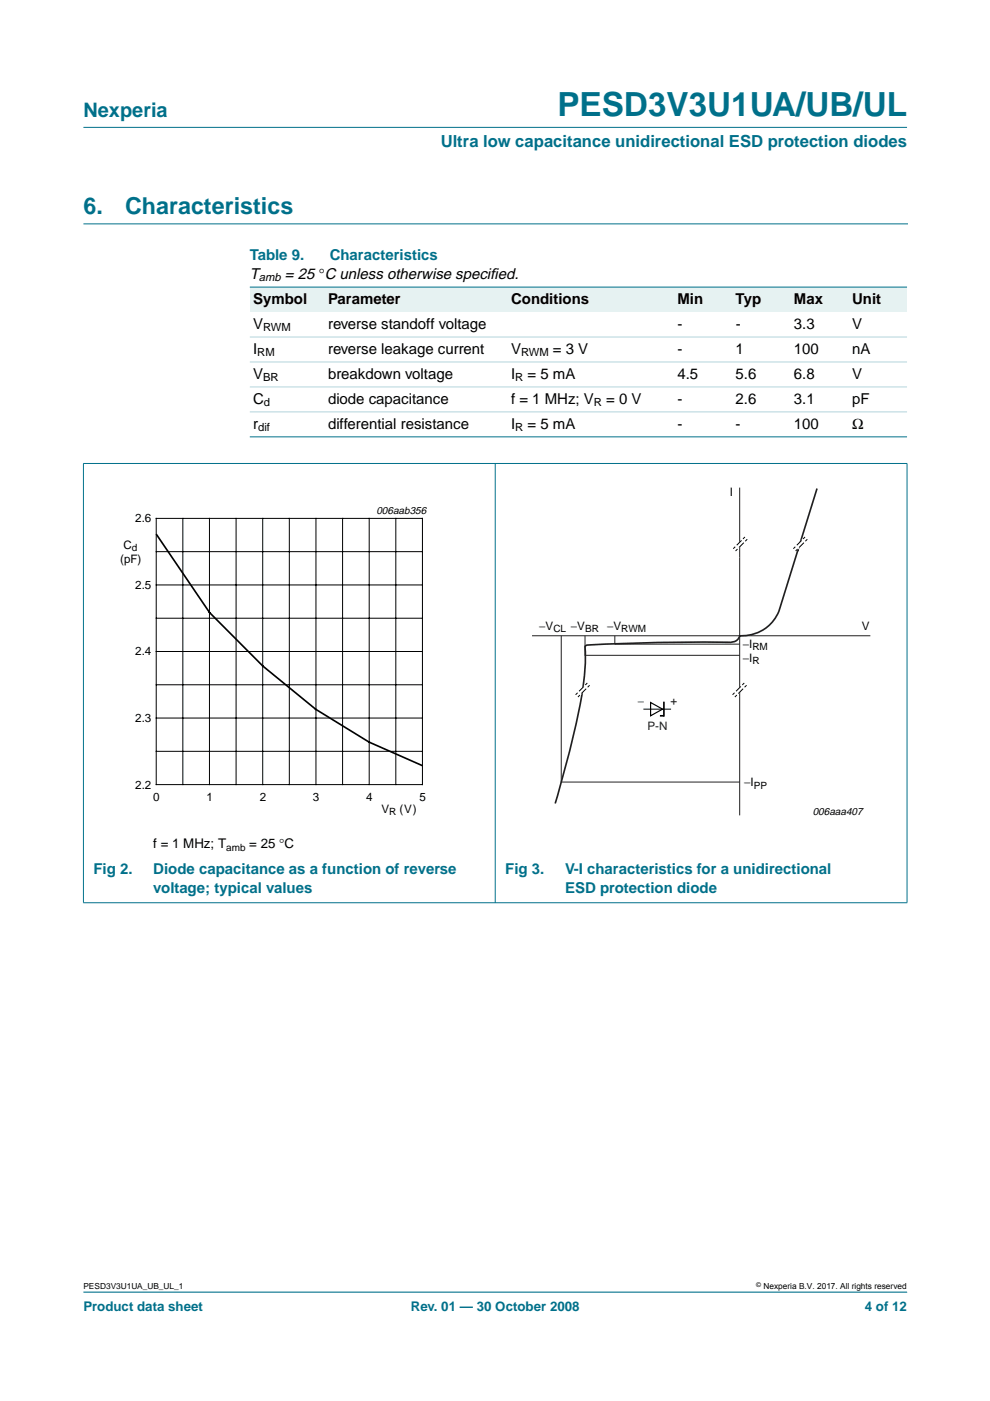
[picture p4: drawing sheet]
<svg xmlns="http://www.w3.org/2000/svg" width="210mm" height="297mm" viewBox="0 0 210 297" stroke-linecap="round" stroke-linejoin="round" font-family="sans-serif">
<path d="M17.7 47.5h174.7M192.3 273.9h-174.6" fill="none" stroke="#00708a" stroke-width=".21"/>
<path d="M17.7 27h174.6z" fill="#00708a" stroke="#00708a" stroke-width=".21"/>
<g fill="#e6f2f2">
<path d="M53 60.9h15.8v5.3h-15.8z" fill-rule="evenodd"/>
<path d="M68.8 60.9h38.8v5.3h-38.8z" fill-rule="evenodd"/>
<path d="M107.6 60.9h30v5.3h-30z" fill-rule="evenodd"/>
<path d="M137.6 60.9h5.3v5.3h-5.3z" fill-rule="evenodd"/>
<path d="M142.9 60.9h12.4v5.3h-12.4z" fill-rule="evenodd"/>
<path d="M155.3 60.9h12.3v5.3h-12.3z" fill-rule="evenodd"/>
<path d="M167.6 60.9h12.4v5.3h-12.4z" fill-rule="evenodd"/>
<path d="M180 60.9h12.3v5.3h-12.3z" fill-rule="evenodd"/>
</g>
<g fill="#00708a" stroke="#00708a" stroke-width=".21">
<path d="M53 60.9h139.3z"/>
<path d="M53 92.6h139.3z"/>
<path d="M17.7 98.3v93.1z"/>
<path d="M105 98.2v93.2z"/>
<path d="M192.3 98.3v93.1z"/>
<path d="M17.6 98.3h174.8z"/>
<path d="M17.6 191.4h174.8z"/>
</g>
<g fill="#b3d4db" stroke="#b3d4db" stroke-width=".21">
<path d="M53 71.5h139.3z"/>
<path d="M53 76.7h139.3z"/>
<path d="M53 82h139.3z"/>
<path d="M53 87.3h139.3z"/>
</g>
<path d="M20.4 107.1h81.9v66.3h-81.9z" fill="none" stroke="#fff" stroke-width=".21"/>
<g fill="none" stroke="#000" stroke-width=".21">
<path d="M33.1 109.9h56.5v56.5h-56.5zM33.1 117h56.5M38.8 109.9v56.5M44.4 109.9v56.5M50.1 109.9v56.5M55.7 109.9v56.5M61.3 109.9v56.5M67 109.9v56.5M72.6 109.9v56.5M78.3 109.9v56.5M83.9 109.9v56.5M33.1 138.1h56.5"/>
<path d="M33.1 131.1h56.5M33.1 124h56.5M33.1 159.3h56.5M33.1 152.2h56.5M33.1 145.2h56.5M136.5 150.4h5.7"/>
</g>
<path d="M33.2 113.4l11.2 16.5 11.3 11.3 11.2 9.2 11.4 6.9 11.2 5M140.8 148.9v2.9h-.9" fill="none" stroke="#000" stroke-width=".35"/>
<path d="M137.9 148.9l2.6 1.5-2.6 1.4z" fill="none" stroke="#000" stroke-width=".25"/>
<g fill="#fff" stroke="#231f20" stroke-width=".21">
<path d="M112.8 134.8h71.7z"/>
<path d="M156.8 147.6v25.3z"/>
<path d="M156.8 118.2v29.4z"/>
<path d="M156.8 103.4v14.8z"/>
</g>
<path d="M169.2 116.6l-4.1 13.1a8.5 8.5 0 0 1-8.3 5.1 2 2 0 0 1-2.1 1.4 355.1 355.1 0 0 0-30.5 .7l-.1 .2a55.9 55.9 0 0 1-2 16.7l-2 8.1-2.4 8.5M173.2 103.6l-4.1 13.2" fill="none" stroke="#231f20" stroke-width=".35"/>
<path d="M119 134.8v31h37.8M124 134.8v4.1h32.8M130.4 134.8v1.8h26.4" fill="none" stroke="#231f20" stroke-width=".21"/>
<g fill="#fff" stroke="#fff" stroke-width=".21">
<path d="M157.9 113.8l.5 .5-2.3 2.4-.5-.5z"/>
<path d="M157.8 144.8l.5 .5-2.3 2.3-.5-.4z"/>
<path d="M124.5 144.8l.5 .5-2.3 2.3-.5-.4z"/>
<path d="M170.7 113.8l.5 .5-2.3 2.4-.5-.5z"/>
</g>
<g fill="none" stroke="#000" stroke-width=".21">
<path d="M155.9 115.9l-.4 .4M156.4 116.4l-.4 .4M157.2 114.6l-1 1M157.7 115.1l-1 1M157.9 113.8l-.4 .5M158.4 114.3l-.4 .5M168.6 115.9l-.4 .4M169.1 116.4l-.4 .4M170 114.6l-1.1 1M170.4 115.1l-1 1M170.7 113.8l-.4 .5M171.2 114.3l-.4 .5"/>
<path d="M122.5 146.9l-.5 .4M122.9 147.4l-.4 .4M123.8 145.5l-1 1.1M124.3 146l-1 1M124.5 144.8l-.4 .4M125 145.3l-.4 .4M155.7 146.9l-.4 .4M156.2 147.4l-.4 .4M157.1 145.5l-1 1.1M157.6 146l-1.1 1M157.8 144.8l-.4 .4M158.3 145.3l-.4 .4"/>
</g>
<text font-size="7.1" fill="#00708a" x="118.2" y="24.7">PESD3V3U1UA/UB/UL</text>
<g font-size="4.9" fill="#00708a">
<text x="17.7" y="45.5">6.</text>
<text x="26.5" y="45.5">Characteristics</text>
</g>
<text font-size="4.2" fill="#00708a" x="17.7" y="24.9">Nexperia</text>
<text font-size="3.5" fill="#00708a" x="93.4" y="31.1">Ultra low capacitance unidirectional ESD protection diodes</text>
<g font-size="3.2" fill="#00708a">
<text x="53" y="55.2">Table 9.</text>
<text x="69.9" y="55.2">Characteristics</text>
<text x="19.8" y="185.4">Fig 2.</text>
<text x="32.5" y="185.4">Diode capacitance as a function of reverse</text>
<text x="107.1" y="185.4">Fig 3.</text>
<text x="119.8" y="185.4">V-I characteristics for a unidirectional</text>
<text x="32.5" y="189.3">voltage; typical values</text>
<text x="119.8" y="189.3">ESD protection diode</text>
</g>
<g font-size="3.2">
<text x="53" y="59.1">T</text>
<text x="60.4" y="59.1">= 25 °C unless otherwise specif</text>
<text x="103.9" y="59.1">ied.</text>
<text x="53.7" y="64.4">Symbol</text>
<text x="69.5" y="64.4">Parameter</text>
<text x="108.4" y="64.4">Conditions</text>
<text x="143.6" y="64.4">Min</text>
<text x="156" y="64.4">Typ</text>
<text x="168.3" y="64.4">Max</text>
<text x="180.7" y="64.4">Unit</text>
<text x="53.7" y="69.7">V</text>
<text x="69.5" y="69.7">reverse standoff voltage</text>
<text x="143.6" y="69.7">-</text>
<text x="156" y="69.7">-</text>
<text x="168.3" y="69.7">3.3</text>
<text x="180.7" y="69.7">V</text>
<text x="53.7" y="75">I</text>
<text x="69.5" y="75">reverse leakage current</text>
<text x="108.4" y="75">V</text>
<text x="117.2" y="75">= 3 V</text>
<text x="143.6" y="75">-</text>
<text x="156" y="75">1</text>
<text x="168.3" y="75">100</text>
<text x="180.7" y="75">nA</text>
<text x="53.7" y="80.3">V</text>
<text x="69.5" y="80.3">breakdown voltage</text>
<text x="108.4" y="80.3">I</text>
<text x="111.8" y="80.3">= 5 mA</text>
<text x="143.6" y="80.3">4.5</text>
<text x="156" y="80.3">5.6</text>
<text x="168.3" y="80.3">6.8</text>
<text x="180.7" y="80.3">V</text>
<text x="53.7" y="85.6">C</text>
<text x="69.5" y="85.6">diode capacitance</text>
<text x="108.4" y="85.6">f = 1 MHz; V</text>
<text x="128.5" y="85.6">= 0 V</text>
<text x="143.6" y="85.6">-</text>
<text x="156" y="85.6">2.6</text>
<text x="168.3" y="85.6">3.1</text>
<text x="180.7" y="85.6">pF</text>
<text x="53.7" y="90.9">r</text>
<text x="69.5" y="90.9">differential resistance</text>
<text x="108.4" y="90.9">I</text>
<text x="111.8" y="90.9">= 5 mA</text>
<text x="143.6" y="90.9">-</text>
<text x="156" y="90.9">-</text>
<text x="168.3" y="90.9">100</text>
<text x="180.7" y="90.9">Ω</text>
</g>
<g font-size="2.8">
<text x="32.5" y="179.9">f = 1 MHz; T</text>
<text x="52.9" y="179.9">= 25 °C</text>
</g>
<g font-size="2.8" fill="#00708a">
<text x="17.7" y="278">Product data sheet</text>
<text x="87.1" y="278">Rev. 01 — 30 October 2008</text>
<text x="183.4" y="278">4 of 12</text>
</g>
<g font-size="2.5">
<text x="154.7" y="105.1">I</text>
<text x="28.7" y="110.8">2.6</text>
<text x="25.5" y="119.3">(pF)</text>
<text x="26.2" y="116.3">C</text>
<text x="28.7" y="124.9">2.5</text>
<text x="114.3" y="133.6">−V</text>
<text x="121" y="133.6">−V</text>
<text x="128.7" y="133.6">−V</text>
<text x="157.5" y="137.4">−I</text>
<text x="182.7" y="133.6">V</text>
<text x="28.7" y="139">2.4</text>
<text x="157.5" y="140.4">−I</text>
<text x="28.7" y="153.1">2.3</text>
<text x="28.7" y="167.2">2.2</text>
<text x="157.8" y="166.7">−I</text>
<text x="32.5" y="169.7">0</text>
<text x="43.8" y="169.7">1</text>
<text x="55.1" y="169.7">2</text>
<text x="66.4" y="169.7">3</text>
<text x="77.6" y="169.7">4</text>
<text x="80.9" y="172.3">V</text>
<text x="84.7" y="172.3">(V)</text>
<text x="88.9" y="169.7">5</text>
</g>
<g font-size="2.5" fill="#231f20">
<text x="135.2" y="149.4">−</text>
<text x="142.2" y="149.5">+</text>
<text x="137.3" y="154.7">P-N</text>
</g>
<g font-size="2.4">
<text x="54.9" y="59.7">amb</text>
<text x="55.8" y="70.3">RWM</text>
<text x="54.6" y="75.6">RM</text>
<text x="110.5" y="75.6">RWM</text>
<text x="55.8" y="80.8">BR</text>
<text x="109.2" y="80.8">R</text>
<text x="56" y="86.1">d</text>
<text x="125.9" y="86.1">R</text>
<text x="54.7" y="91.4">dif</text>
<text x="109.2" y="91.4">R</text>
</g>
<g font-size="2.2">
<text x="79.8" y="109.1">006aab356</text>
<text x="172.3" y="172.9">006aaa407</text>
</g>
<g font-size="2.1">
<text x="27.9" y="116.8">d</text>
<text x="117.3" y="134.1">CL</text>
<text x="124" y="134.1">BR</text>
<text x="131.7" y="134.1">RWM</text>
<text x="159.5" y="137.8">RM</text>
<text x="159.5" y="140.9">R</text>
<text x="159.8" y="167.2">PP</text>
<text x="82.5" y="172.8">R</text>
<text x="48" y="180.4">amb</text>
</g>
<g font-size="1.8">
<text x="17.7" y="273.4">PESD3V3U1UA_UB_UL_1</text>
<text x="161.9" y="273.4">Nexperia B.V. 2017. All rights reserved</text>
</g>
<text font-size="1.4" x="160.4" y="272.9">©</text>
</svg>
